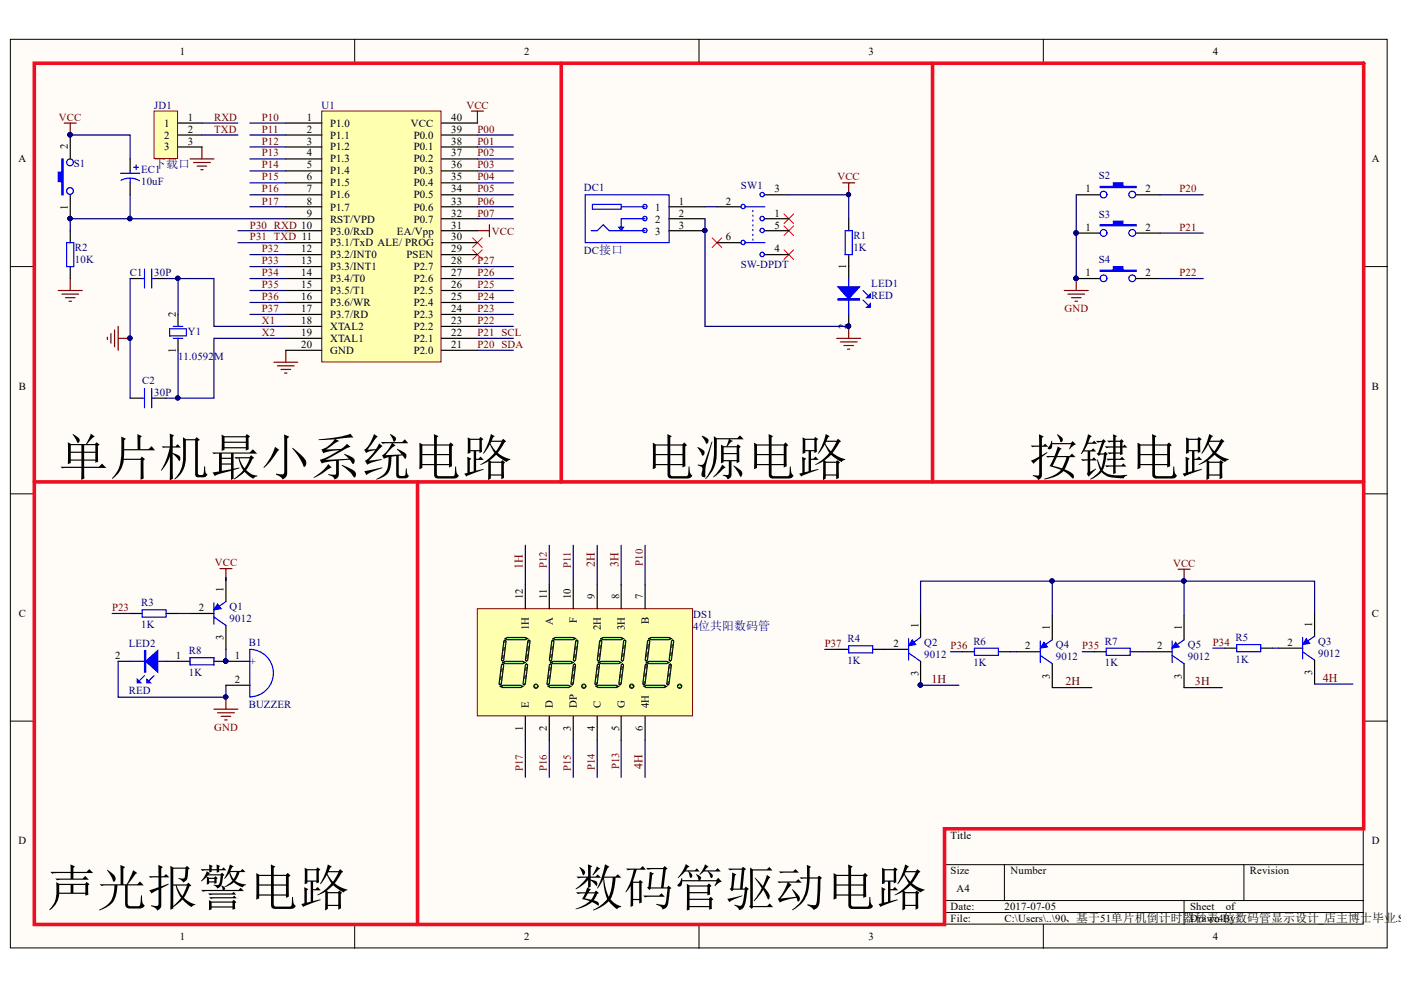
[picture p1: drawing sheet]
# Altium schematic sheet 90、基于51单片机倒计时器秒表4位数码管显示设计_店主博士毕业.SchDoc
size A4

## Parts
B1  BUZZER  [BUZZERSOT_PLASTIC]
C1  30P  [RAD-0.1]
C2  30P  [RAD-0.1]
DC1  DC接口  [DC-JACK-002]
DS1  4位共阳数码管  [SEG3641]
EC1  10uF  [RB.1/.2]
JD1  下载口  [下载串口]
LED1  RED  [LED_D3MM12]
LED2  RED  [LED_D3MM12]
Q1  9012  [TO-92]
Q2  9012  [TO-92]
Q3  9012  [TO-92]
Q4  9012  [TO-92]
Q5  9012  [TO-92]
R1  1K  [AXIAL0.3]
R2  10K  [AXIAL0.3]
R3  1K  [AXIAL0.3]
R4  1K  [AXIAL0.3]
R5  1K  [AXIAL0.3]
R6  1K  [AXIAL0.3]
R7  1K  [AXIAL0.3]
R8  1K  [AXIAL0.3]
S1  BUTTOM  [BUTTOM_6x6DIP]  (value not drawn)
S2  BUTTOM  [BUTTOM_6x6DIP]  (value not drawn)
S3  BUTTOM  [BUTTOM_6x6DIP]  (value not drawn)
S4  BUTTOM  [BUTTOM_6x6DIP]  (value not drawn)
SW1  SW-DPDT  [SW]
U1  STC89C52  [STC89]  (value not drawn)
Y1  11.0592M  [X_HC-49]

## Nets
GND: B1.2 C1.1 C2.1 DC1.2 DC1.3 JD1.3 LED1.2 LED2.2 R2.1 S2.1 S3.1 S4.1 U1.20(GND)
VCC: EC1.1 Q1.1(e) Q2.1(e) Q3.1(e) Q4.1(e) Q5.1(e) R1.2 S1.2 SW1.3 U1.31(EA/Vpp) U1.40(VCC)
1H: DS1.12(1H) Q2.3(c)
2H: DS1.9(2H) Q4.3(c)
3H: DS1.8(3H) Q5.3(c)
4H: DS1.6(4H) Q3.3(c)
P00: U1.39(P0.0)
P01: U1.38(P0.1)
P02: U1.37(P0.2)
P03: U1.36(P0.3)
P04: U1.35(P0.4)
P05: U1.34(P0.5)
P06: U1.33(P0.6)
P07: U1.32(P0.7)
P10: DS1.7(B) U1.1(P1.0)
P11: DS1.10(F) U1.2(P1.1)
P12: DS1.11(A) U1.3(P1.2)
P13: DS1.5(G) U1.4(P1.3)
P14: DS1.4(C) U1.5(P1.4)
P15: DS1.3(DP) U1.6(P1.5)
P16: DS1.2(D) U1.7(P1.6)
P17: DS1.1(E) U1.8(P1.7)
P20: S2.2 U1.21(P2.0)  [also labelled SDA]
P21: S3.2 U1.22(P2.1)  [also labelled SCL]
P22: S4.2 U1.23(P2.2)
P23: R3.2 U1.24(P2.3)
P24: U1.25(P2.4)
P25: U1.26(P2.5)
P26: U1.27(P2.6)
P27: U1.28(P2.7)
P30: JD1.1 U1.10(P3.0/RxD)  [also labelled RXD]
P31: JD1.2 U1.11(P3.1/TxD)  [also labelled TXD]
P32: U1.12(P3.2/INT0)
P33: U1.13(P3.3/INT1)
P34: R5.2 U1.14(P3.4/T0)
P35: R7.2 U1.15(P3.5/T1)
P36: R6.2 U1.16(P3.6/WR)
P37: R4.2 U1.17(P3.7/RD)
X1: C1.2 U1.18(XTAL2) Y1.2(OSC2)
X2: C2.2 U1.19(XTAL1) Y1.1(OSC1)
NetB1_1: B1.1 Q1.3(c) R8.2
NetDC1_1: DC1.1 SW1.2
NetEC1_2: EC1.2 R2.2 S1.1 U1.9(RST/VPD)
NetLED1_1: LED1.1 R1.1
NetLED2_1: LED2.1 R8.1
NetQ1_2: Q1.2(b) R3.1
NetQ2_2: Q2.2(b) R4.1
NetQ3_2: Q3.2(b) R5.1
NetQ4_2: Q4.2(b) R6.1
NetQ5_2: Q5.2(b) R7.1

Not connected (* = marked no-connect by the designer): SW1 1* 4* 5* 6*; U1 29(PSEN)* 30(ALE/_PROG)*

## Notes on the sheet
- (near C2) 单片机最小系统电路
- 电源电路
- 按键电路
- 声光报警电路
- 数码管驱动电路
